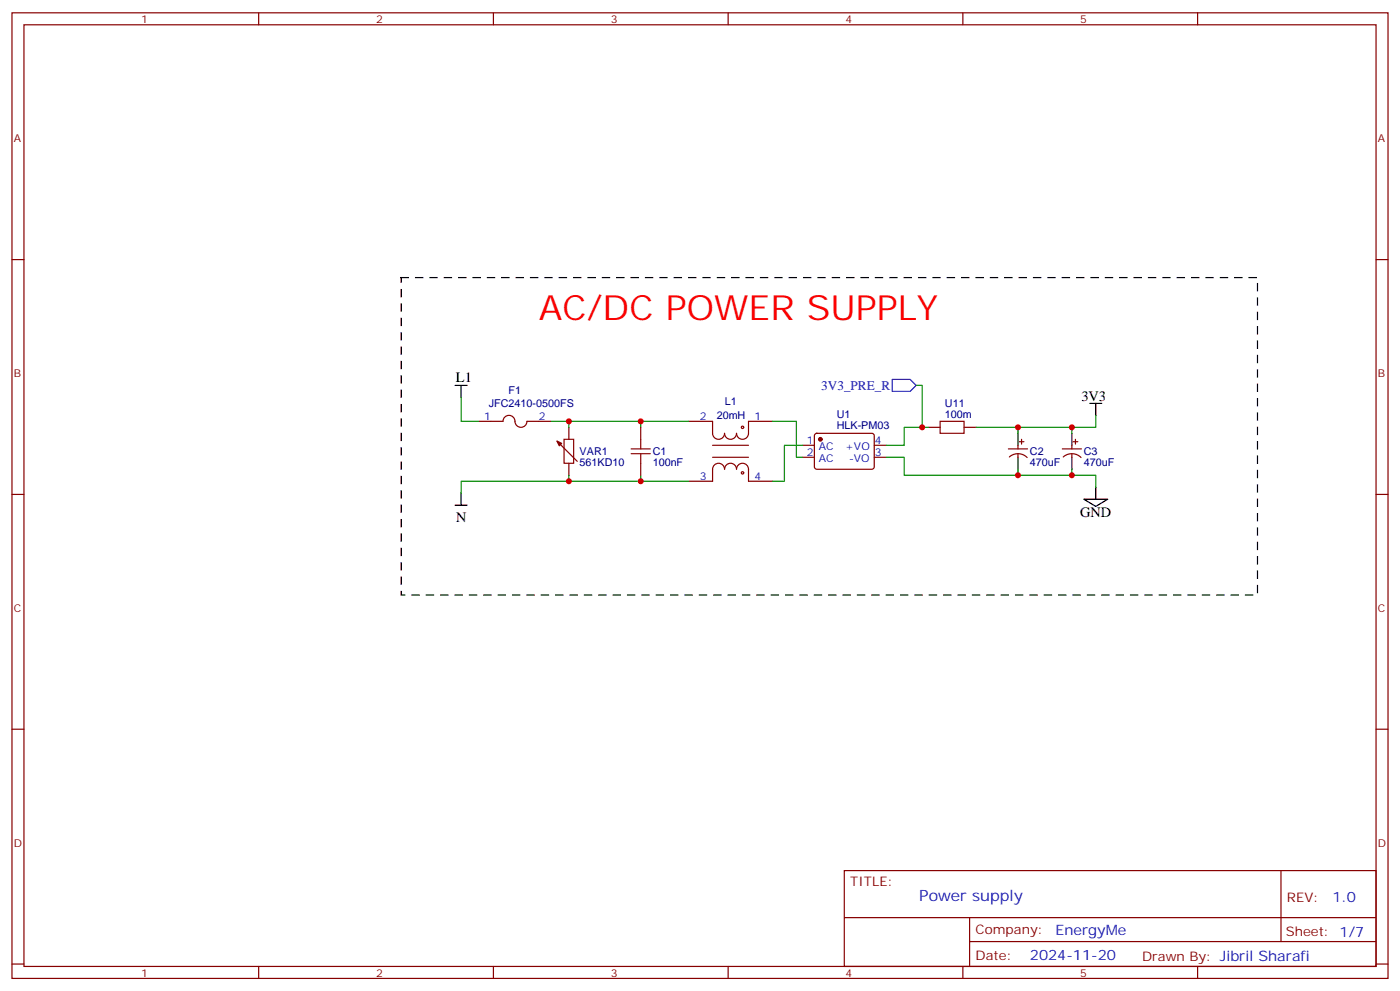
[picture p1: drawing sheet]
<svg xmlns="http://www.w3.org/2000/svg" width="412mm" height="292mm" viewBox="0 0 412 292" stroke-linecap="round" stroke-linejoin="round" font-family="sans-serif">
<g fill="none" stroke="#870000" stroke-width=".35">
<path d="M3.5 3.8h405.4v284.3h-405.4zM7.1 7.3h398.2v277.3h-398.2zM76.2 3.8v3.5M145.3 3.8v3.5M214.5 3.8v3.5M283.6 3.8v3.5M352.8 3.8v3.5M3.5 76.4h3.6M405.3 76.4h3.6M141.1 124.1h7.1a1.82 1.82 0 0 1 2-1.8 1.82 1.82 0 0 1 1.6 2.2 1.76 1.76 0 0 0 1.9 1.3 1.76 1.76 0 0 0 1.5-1.7h7.1M164.7 130.6l5.3 5.3M167.6 125.8v3.6"/>
<path d="M167.6 136.4v3.5M188.7 125.8v3.6M188.7 136.4v3.5M202.8 124.1h7.1v3.5a1.76 1.76 0 0 0 1.8 1.8 1.76 1.76 0 0 0 1.7-1.8 1.76 1.76 0 0 0 1.8 1.8 1.76 1.76 0 0 0 1.8-1.8 1.76 1.76 0 0 0 1.7 1.8 1.76 1.76 0 0 0 1.8-1.8v-3.5h7M209.9 131.1h10.6M209.9 134.7h10.6M236.4 131.1h3.5M236.4 134.7h3.5M240.1 127.8l.5-.2 16.5 .1 .4 .6v9.5l-.7 .4-16.5-.1-.4-.6v-9.2zM257.5 131.1h3.6M257.5 134.7h3.6M273.4 125.8h3.5"/>
<path d="M284 125.8h3.5M297 132.2h5.7M297.3 134.6a3.8 3.8 0 0 1 5.3 .1M299.9 131.1v1.1M299.9 133.6v1.1M300.2 130.1h1.4M300.9 129.4v1.4M312.9 132.2h5.7M313.2 134.6a3.8 3.8 0 0 1 5.2 .1M315.7 131.1v1.1M315.7 133.6v1.1M316.1 130.1h1.4"/>
<path d="M316.8 129.4v1.4M3.5 145.6h3.6M202.8 141.7h7.1v-3.5a1.76 1.76 0 0 1 1.8-1.8 1.76 1.76 0 0 1 1.7 1.8 1.76 1.76 0 0 1 1.8-1.8 1.76 1.76 0 0 1 1.8 1.8 1.76 1.76 0 0 1 1.7-1.8 1.76 1.76 0 0 1 1.8 1.8v3.5h7M405.3 145.6h3.6M3.5 214.7h3.6M405.3 214.7h3.6M248.7 256.4h156.6v28.2h-156.6zM377.3 256.4v20.9M248.7 270.2h156.5M285.6 277.3h119.6M285.6 270.2v14.1M3.5 283.9h3.6"/>
<path d="M76.2 284.6v3.5M145.3 284.6v3.5M214.5 284.6v3.5M283.6 284.6v3.5M352.8 284.6v3.5M405.3 283.9h3.6"/>
<circle cx="218.7" cy="125.8" r=".35"/>
<circle cx="218.7" cy="139.2" r=".35"/>
</g>
<path d="M166.2 129.4h2.8v7h-2.8zM185.9 132.2h5.7M185.9 133.6h5.7M188.7 129.4v2.8M188.7 133.6v2.8M276.9 124.1h7.1v3.5h-7.1z" fill="none" stroke="#a10000" stroke-width=".35"/>
<g fill="#870000" stroke="#870000" stroke-width=".35">
<path d="M164 129.9l1.5 .7-.8 .7z"/>
<circle cx="241.7" cy="129.4" r=".53"/>
</g>
<g fill="none" stroke="#008700" stroke-width=".35">
<path d="M135.8 117v7.1h5.3M269.9 113.5h1.7v12.3M162.3 124.1h40.5M167.6 124.1v1.7M167.6 139.9v1.8M188.7 124.1v1.7M188.7 139.9v1.8M227.5 124.1h7.1v10.6h1.8M236.4 131.1h-5.3v10.6h-3.6M261.1 134.7h5.2v5.2h56.5v3.6M273.4 125.8h-7.1v5.3h-5.2M299.9 125.8v1.8"/>
<path d="M299.9 138.2v1.7M315.7 125.8v1.8M315.7 138.2v1.7M322.8 122.3v3.5h-35.3M202.8 141.7h-67v3.5"/>
</g>
<path d="M134.1 113.5h3.5M135.8 113.5v3.5M321 118.8h3.6M322.8 118.8v3.5M299.9 127.6v3.5M299.9 134.7v3.5M315.7 127.6v3.5M315.7 134.7v3.5M134.1 148.8h3.5M135.8 145.2v3.6M319.3 147h7l-3.5 2.1zM322.8 143.5v3.5" fill="none" stroke="#000" stroke-width=".35"/>
<path d="M118.2 81.7h252.2v93.5h-252.2z" fill="none" stroke="#000" stroke-width=".35" stroke-dasharray="2.1 2.1"/>
<path d="M262.8 111.7h5.3l1.8 1.8-1.8 1.8h-5.3z" fill="none" stroke="#00f" stroke-width=".35"/>
<g fill="#c00">
<circle cx="188.7" cy="124.1" r=".88"/>
<circle cx="188.7" cy="141.7" r=".88"/>
<circle cx="167.6" cy="141.7" r=".88"/>
<circle cx="167.6" cy="124.1" r=".88"/>
<circle cx="315.7" cy="125.8" r=".88"/>
<circle cx="299.9" cy="125.8" r=".88"/>
<circle cx="299.9" cy="139.9" r=".88"/>
<circle cx="315.7" cy="139.9" r=".88"/>
<circle cx="271.6" cy="125.8" r=".88"/>
</g>
<text font-size="10.2" fill="#f00" x="158.7" y="94.1">AC/DC POWER SUPPLY</text>
<text font-size="4.6" fill="#00f" x="270.8" y="265.4">Power supply</text>
<g font-size="4.2">
<text x="134.3" y="112.4">L1</text>
<text x="318.6" y="118.1">3V3</text>
<text x="134.4" y="153.7">N</text>
<text x="318.2" y="152.3">GND</text>
</g>
<g font-size="4.2" fill="#00f">
<text x="392.5" y="265.6">1.0</text>
<text x="310.9" y="275.2">EnergyMe</text>
<text x="303.4" y="282.8">2024-11-20</text>
</g>
<text font-size="3.9" fill="#00f" x="241.9" y="114.7">3V3_PRE_R</text>
<g font-size="3.9" fill="#800">
<text x="250.5" y="260.9">TITLE:</text>
<text x="379.1" y="265.6">REV:</text>
<text x="287.4" y="275.1">Company:</text>
<text x="378.7" y="275.8">Sheet: 1/7</text>
<text x="287.4" y="282.8">Date:</text>
<text x="336.4" y="282.9">Drawn By: Jibril Sharafi</text>
</g>
<g font-size="3.2" fill="#800">
<text x="41.6" y="6.8">1</text>
<text x="110.8" y="6.8">2</text>
<text x="179.9" y="6.8">3</text>
<text x="249.1" y="6.8">4</text>
<text x="318.2" y="6.8">5</text>
<text x="4.1" y="41.9">A</text>
<text x="405.9" y="41.9">A</text>
<text x="4.1" y="111">B</text>
<text x="405.9" y="111">B</text>
<text x="4.1" y="180.2">C</text>
<text x="405.9" y="180.2">C</text>
<text x="4.1" y="249.3">D</text>
<text x="405.9" y="249.3">D</text>
<text x="41.6" y="287.6">1</text>
<text x="110.8" y="287.6">2</text>
<text x="179.9" y="287.6">3</text>
<text x="249.1" y="287.6">4</text>
<text x="318.2" y="287.6">5</text>
</g>
<g font-size="3.2" fill="#000080">
<text x="144" y="119.9">JFC2410-0500FS</text>
<text x="149.8" y="116.1">F1</text>
<text x="213.5" y="119.2">L1</text>
<text x="278.4" y="119.8">U11</text>
<text x="211.1" y="123.4">20mH</text>
<text x="246.5" y="123.1">U1</text>
<text x="278.4" y="123">100m</text>
<text x="246.5" y="126.3">HLK-PM03</text>
<text x="170.7" y="137.2">561KD10</text>
<text x="170.7" y="134">VAR1</text>
<text x="192.3" y="137.2">100nF</text>
<text x="192.3" y="134">C1</text>
<text x="303.4" y="137.2">470uF</text>
<text x="303.4" y="134">C2</text>
<text x="319.3" y="137.2">470uF</text>
<text x="319.3" y="134">C3</text>
</g>
<g font-size="3.2" fill="#00f">
<text x="142.6" y="123.7">1</text>
<text x="158.7" y="123.7">2</text>
<text x="206.1" y="123.7">2</text>
<text x="222.2" y="123.7">1</text>
<text x="237.7" y="130.8">1</text>
<text x="257.7" y="130.8">4</text>
<text x="237.7" y="134.3">2</text>
<text x="241.2" y="136.1">AC</text>
<text x="241.2" y="132.5">AC</text>
<text x="249" y="132.5">+VO</text>
<text x="250.1" y="136.1">-VO</text>
<text x="257.7" y="134.3">3</text>
<text x="206.1" y="141.4">3</text>
<text x="222.2" y="141.4">4</text>
</g>
</svg>
